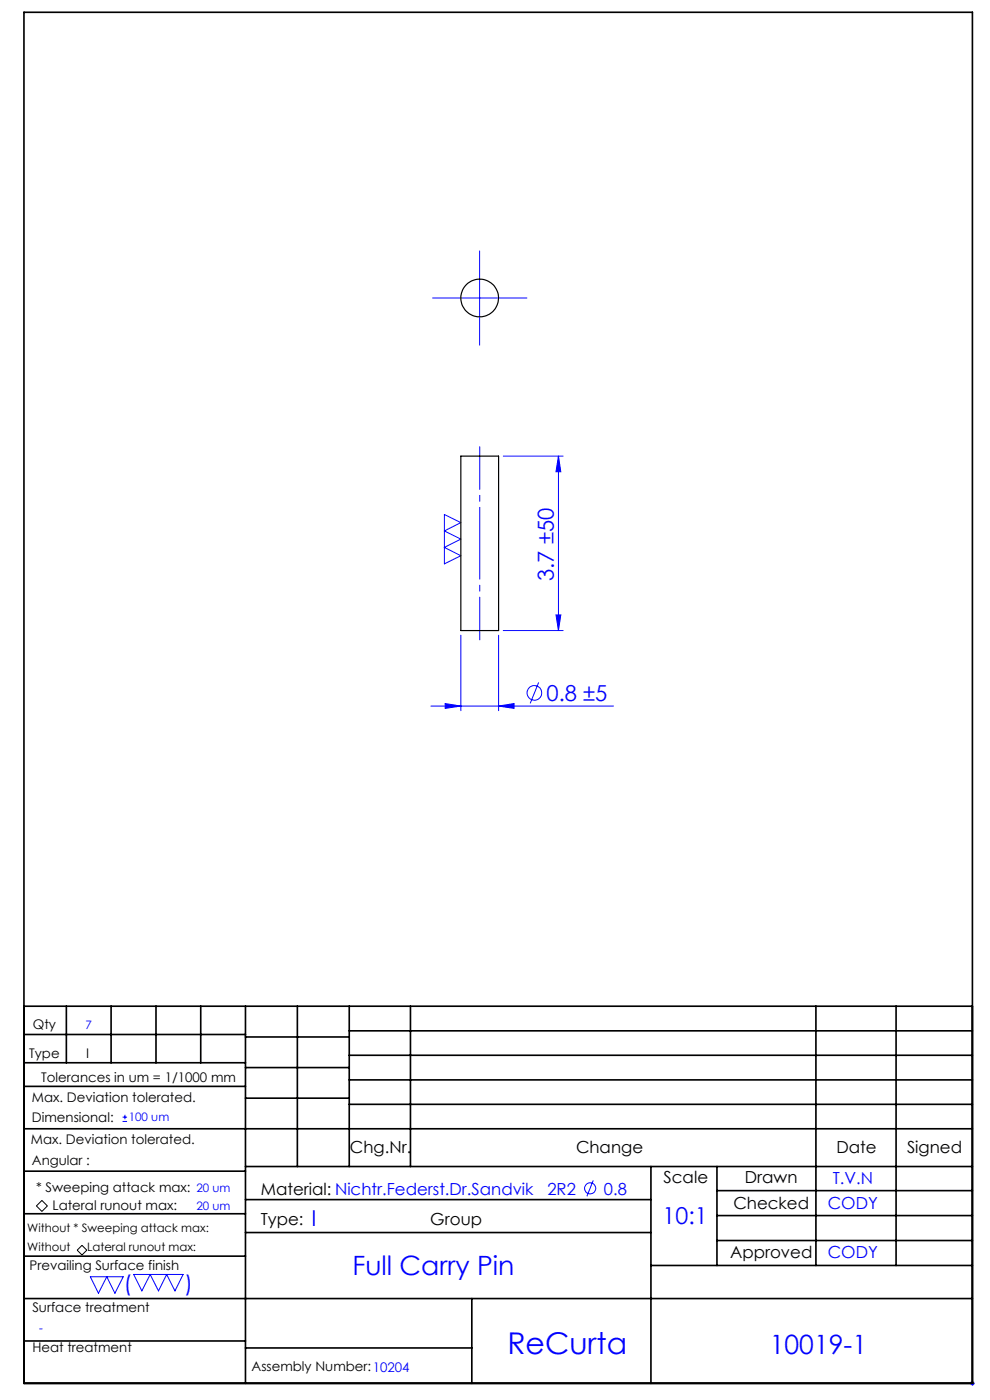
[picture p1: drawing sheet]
<svg xmlns="http://www.w3.org/2000/svg" width="210mm" height="297mm" viewBox="0 0 210 297" stroke-linecap="round" stroke-linejoin="round" font-family="sans-serif">
<g fill="none" stroke="#00f" stroke-width=".21">
<path d="M101.7 53.2v20M91.8 63.2h20M106.8 96.8h12.7M118.5 96.8l.5 3.3h-1.1zM118.5 96.8v37M94.3 109.1l3.5 1.8-3.5 1.7 3.5 1.8-3.5 1.7 3.5 1.8-3.5 1.7zM97.8 134.8v16M105.8 134.8v16M106.8 133.8h12.7M117.9 130.5h1.1l-.5 3.3zM91.4 149.8h38.7M94.4 149.3l3.4 .5-3.4 .5z"/>
<path d="M105.8 149.8l3.2-.5v1zM114.3 144.8l-1.8 4.4M26 237.9h1M26 237h1M26.5 236.5v1M125.8 250.4l-1.3 3.4M19.2 270.9h6.9l-1.7 3.5-1.8-3.5-1.7 3.5zM28.4 270.4h10.4l-1.7 3.5-1.8-3.5-1.7 3.5-1.7-3.5-1.8 3.5zM205.8 293.5h1M205.9 293.1l.7 .7M206.3 293v1M206.6 293.1l-.7 .7"/>
<circle cx="113.4" cy="147" r="1.55"/>
<circle cx="125.2" cy="252.1" r="1.18"/>
</g>
<path d="M7.7 255.8l1.2-1.1 1.2 1.1-1.2 1.2zM16.4 265.2l1-1 1 1-1 1z" fill="none" stroke="#000" stroke-width=".21"/>
<path d="M101.8 135.8v-41" fill="none" stroke="#00f" stroke-width=".21" stroke-dasharray="15.2 1.3 1.3 1.3" stroke-dashoffset="6.2"/>
<g fill="none" stroke="#000" stroke-width=".35">
<path d="M5.1 2.6h201.2v290.9h-201.2zM5.1 213.5h201.2M5.1 219.5h47M14.1 213.5v12M23.6 213.5v12M33.1 213.5v12M42.6 213.5v12M52.1 213.5v80M52.1 220h22M63.1 213.5v34M74.1 218.7h132.2M74.1 213.5v34"/>
<path d="M87.1 213.5v34M173.1 213.5v55M190.1 213.5v55M5.1 239.5h201.2M5.1 230.5h47M5.1 225.5h47M52.1 226.5h22M52.1 233h22M74.1 223.9h132.2M74.1 229.1h132.2M74.1 234.3h132.2M5.1 257.5h47"/>
<path d="M5.1 248.5h47M52.1 247.5h154.2M52.1 254.5h86M138.1 247.5v46M152.1 247.5v21M152.1 252.6h54.2M152.1 257.9h54.2M5.1 275.5h201.2M5.1 266.5h47M52.1 261.5h86M100.1 275.5v18M138.1 268.5h68.2"/>
<path d="M152.1 263.2h54.2M5.1 284.5h47M52.1 286h48"/>
</g>
<g fill="#00f">
<path d="M94.4 149.3l3.4 .5-3.4 .5zM105.8 149.8l3.2-.5v1z"/>
<path d="M117.9 130.5h1.1l-.5 3.3zM118.5 96.8l.5 3.3h-1.1z"/>
</g>
<g fill="none" stroke="#000" stroke-width=".25">
<path d="M97.8 96.8h8v37h-8z"/>
<circle cx="101.8" cy="63.2" r="4"/>
</g>
<text font-size="6.3" fill="#00f" x="107.6" y="287.3">ReCurta</text>
<g font-size="5.6" fill="#00f">
<text x="74.8" y="270.6">Full Carry Pin</text>
<text x="163.3" y="287.2">10019-1</text>
</g>
<text font-size="4.9" fill="#00f" x="140.6" y="259.7">10:1</text>
<g font-size="4.7" fill="#00f">
<text x="117.5" y="123.2" transform="rotate(-90 117.5 123.2)">3.7 ±50</text>
<text x="115.9" y="148.7">0.8 ±5</text>
<text x="66.1" y="260">I</text>
<text x="26.3" y="273.8">(</text>
<text x="39.2" y="273.8">)</text>
</g>
<g font-size="3.5">
<text x="74.2" y="244.7">Chg.Nr.</text>
<text x="122.2" y="244.7">Change</text>
<text x="177.4" y="244.7">Date</text>
<text x="192.4" y="244.7">Signed</text>
<text x="140.8" y="250.9">Scale</text>
<text x="158" y="250.9">Drawn</text>
<text x="55.3" y="253.5">Material: Nichtr.Federst.Dr.Sandvik</text>
<text x="155.6" y="256.4">Checked</text>
<text x="55.3" y="259.8">Type:</text>
<text x="91.3" y="259.8">Group</text>
<text x="154.9" y="266.9">Approved</text>
</g>
<g font-size="3.5" fill="#00f">
<text x="176.6" y="251.1">T.V.N</text>
<text x="116.1" y="253.4">2R2</text>
<text x="128.1" y="253.4">0.8</text>
<text x="175.6" y="256.6">CODY</text>
<text x="175.6" y="267">CODY</text>
</g>
<g font-size="2.8">
<text x="7" y="218.4">Qty</text>
<text x="6.2" y="224.5">Type</text>
<text x="18.2" y="224.5">I</text>
<text x="6.8" y="233.7">Max. Deviation tolerated.</text>
<text x="8.8" y="229.4">Tolerances in um = 1/1000 mm</text>
<text x="6.8" y="238.1">Dimensional:</text>
<text x="6.6" y="242.8">Max. Deviation tolerated.</text>
<text x="6.8" y="247.1">Angular :</text>
<text x="7.6" y="252.9">* Sweeping attack max:</text>
<text x="11.2" y="256.7">Lateral runout max:</text>
<text x="6.3" y="269.5">Prevailing Surface finish</text>
<text x="6.9" y="278.3">Surface treatment</text>
<text x="6.9" y="286.7">Heat treatment</text>
<text x="53.4" y="290.9">Assembly Number:10204</text>
</g>
<g font-size="2.5" fill="#00f">
<text x="18.1" y="218.3">7</text>
<text x="27.3" y="237.9">100 um</text>
<text x="41.7" y="256.6">20 um</text>
<text x="41.7" y="252.9">20 um</text>
<text x="8.3" y="282.6">-</text>
</g>
<g font-size="2.5">
<text x="5.8" y="261.4">Without * Sweeping attack max:</text>
<text x="5.8" y="265.4">Without</text>
<text x="18.5" y="265.3">Lateral runout max:</text>
</g>
</svg>
